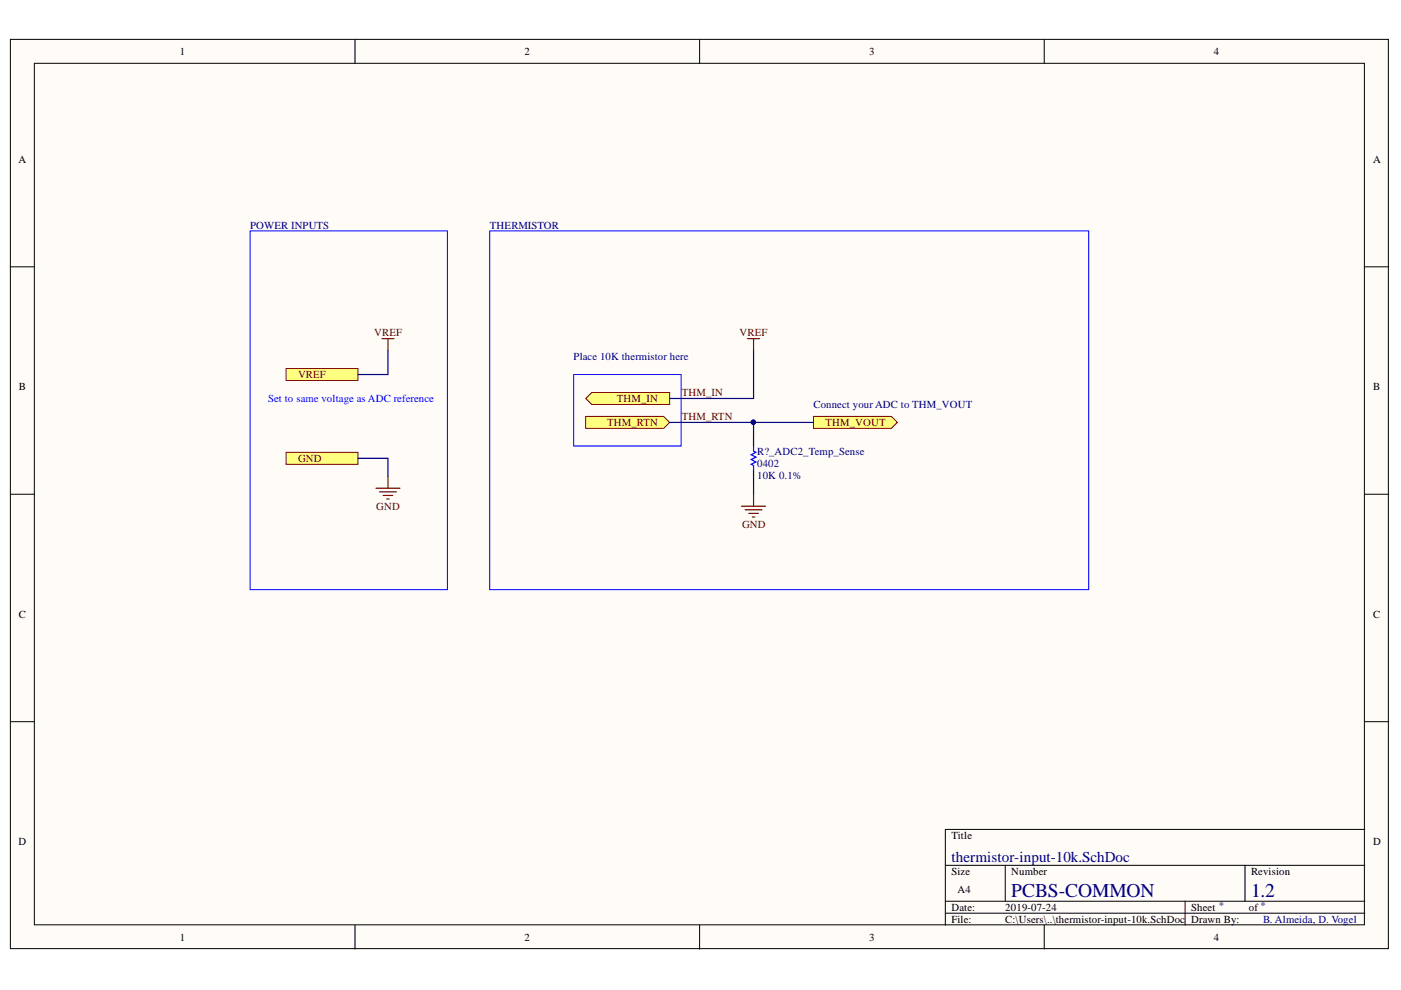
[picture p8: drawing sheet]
<svg xmlns="http://www.w3.org/2000/svg" width="297mm" height="210mm" viewBox="0 0 297 210" stroke-linecap="round" stroke-linejoin="round" font-family="sans-serif">
<g fill="#fffcf8" stroke="#000" stroke-width=".21">
<path d="M2.2 8.3h292.2v192.8h-292.2z"/>
<path d="M7.3 13.4h282v182.7h-282z"/>
</g>
<g fill="none" stroke="#000" stroke-width=".21">
<path d="M75.3 8.3v5.1M148.3 8.3v5.1M221.4 8.3v5.1M2.2 56.6h5.1M289.4 56.6h5.1M2.2 104.8h5.1M289.4 104.8h5.1M2.2 153h5.1M289.4 153h5.1M289.4 175.9h-89v20.3M75.3 196.2v5M148.3 196.2v5"/>
<path d="M200.4 183.5h89M200.4 191.1h89M200.4 193.6h89M213.1 183.5v7.6M221.4 196.2v5M251.3 191.1v5.1M264 183.5v7.6"/>
</g>
<g fill="#ffff80" stroke="#800000" stroke-width=".21">
<path d="M60.7 78.1h15.2v2.6h-15.2z" fill-rule="evenodd"/>
<path d="M60.7 95.9h15.2v2.5h-15.2z" fill-rule="evenodd"/>
</g>
<g fill="none" stroke="#800000" stroke-width=".25">
<path d="M81 71.8h2.5M82.3 71.8v2.5M158.5 71.8h2.5M159.8 71.8v2.5M79.7 103.5h5.1M80.5 104.3h3.5M81.2 105h2.1M82 105.8h.5M82.3 101v2.5M157.2 107.3h5.1M158 108.1h3.5M158.8 108.9h2"/>
<path d="M159.5 109.6h.5M159.8 104.8v2.5"/>
</g>
<path d="M53 49h41.9v76h-41.9zM103.8 49h127v76h-127z" fill="none" stroke="#00f" stroke-width=".21"/>
<path d="M159.8 92.1v2.5M159.8 99.7v2.6" fill="none" stroke="#000" stroke-width=".25"/>
<path d="M159.8 94.6v1.1l.5 .2-1 .5 1 .5-1 .5 1 .5-1 .5 .5 .3v1" fill="none" stroke="#00f" stroke-width=".25"/>
<path d="M172.5 88.3h16.5l1.3 1.3-1.3 1.2h-16.5z" fill-rule="evenodd" fill="#ffff80" stroke="#800000" stroke-width=".21"/>
<path d="M121.6 79.4h22.8v15.2h-22.8z" fill="none" stroke="#00f" stroke-width=".21"/>
<g fill="#ffff80" stroke="#800000" stroke-width=".21">
<path d="M124.2 84.5l1.3-1.3h16.5v2.6h-16.5z" fill-rule="evenodd"/>
<path d="M124.2 88.3h16.5l1.3 1.3-1.3 1.2h-16.5z" fill-rule="evenodd"/>
</g>
<path d="M82.3 74.3v5.1h-6.4M159.8 74.3v10.2h-17.8M75.9 97.2h6.4v3.8M142 89.6h17.8v2.5M159.8 89.6h12.7M159.8 102.3v2.5" fill="none" stroke="#000080" stroke-width=".25"/>
<circle cx="159.7" cy="89.5" r=".46" fill="#000080" stroke="#000080" stroke-width=".21"/>
<g font-size="4.1" fill="#000080">
<text x="214.4" y="190.2">PCBS-COMMON</text>
<text x="265.2" y="190.2">1.2</text>
</g>
<text font-size="3.2" fill="#000080" x="201.7" y="182.7">thermistor-input-10k.SchDoc</text>
<g font-size="2.3">
<text x="38.1" y="11.7">1</text>
<text x="111.2" y="11.7">2</text>
<text x="184.3" y="11.7">3</text>
<text x="257.4" y="11.7">4</text>
<text x="3.9" y="34.5">A</text>
<text x="291.1" y="34.5">A</text>
<text x="4" y="82.7">B</text>
<text x="291.1" y="82.7">B</text>
<text x="4" y="130.9">C</text>
<text x="291.1" y="130.9">C</text>
<text x="3.9" y="179.2">D</text>
<text x="201.7" y="177.9">Title</text>
<text x="291.1" y="179.2">D</text>
<text x="201.7" y="185.5">Size</text>
<text x="214.4" y="185.5">Number</text>
<text x="265.2" y="185.5">Revision</text>
<text x="203" y="189.3">A4</text>
<text x="201.7" y="193.1">Date:</text>
<text x="201.7" y="195.7">File:</text>
<text x="213.1" y="193.1">2019-07-24</text>
<text x="213.1" y="195.7">C:\Users\..\thermistor-input-10k.SchDoc</text>
<text x="252.6" y="193.1">Sheet *</text>
<text x="252.6" y="195.7">Drawn By:</text>
<text x="264.8" y="193.1">of *</text>
<text x="38.1" y="199.5">1</text>
<text x="111.2" y="199.5">2</text>
<text x="184.3" y="199.5">3</text>
<text x="257.4" y="199.5">4</text>
</g>
<g font-size="2.3" fill="#000080">
<text x="53" y="48.5">POWER INPUTS</text>
<text x="103.9" y="48.5">THERMISTOR</text>
<text x="121.6" y="76.4">Place 10K thermistor here</text>
<text x="172.5" y="86.5">Connect your ADC to THM_VOUT</text>
<text x="160.5" y="101.5">10K 0.1%</text>
<text x="160.5" y="96.4">R?_ADC2_Temp_Sense</text>
<text x="160.5" y="98.9">0402</text>
<text x="267.8" y="195.7">B. Almeida, D. Vogel</text>
</g>
<g font-size="2.3" fill="#800000">
<text x="79.3" y="71.3">VREF</text>
<text x="156.8" y="71.3">VREF</text>
<text x="63.2" y="80.2">VREF</text>
<text x="144.5" y="84">THM_IN</text>
<text x="130.8" y="85.2">THM_IN</text>
<text x="144.5" y="89">THM_RTN</text>
<text x="128.7" y="90.3">THM_RTN</text>
<text x="175" y="90.3">THM_VOUT</text>
<text x="63.2" y="97.9">GND</text>
<text x="79.8" y="108.1">GND</text>
<text x="157.3" y="111.9">GND</text>
</g>
<text font-size="2.3" fill="#00f" x="56.8" y="85.2">Set to same voltage as ADC reference</text>
</svg>
